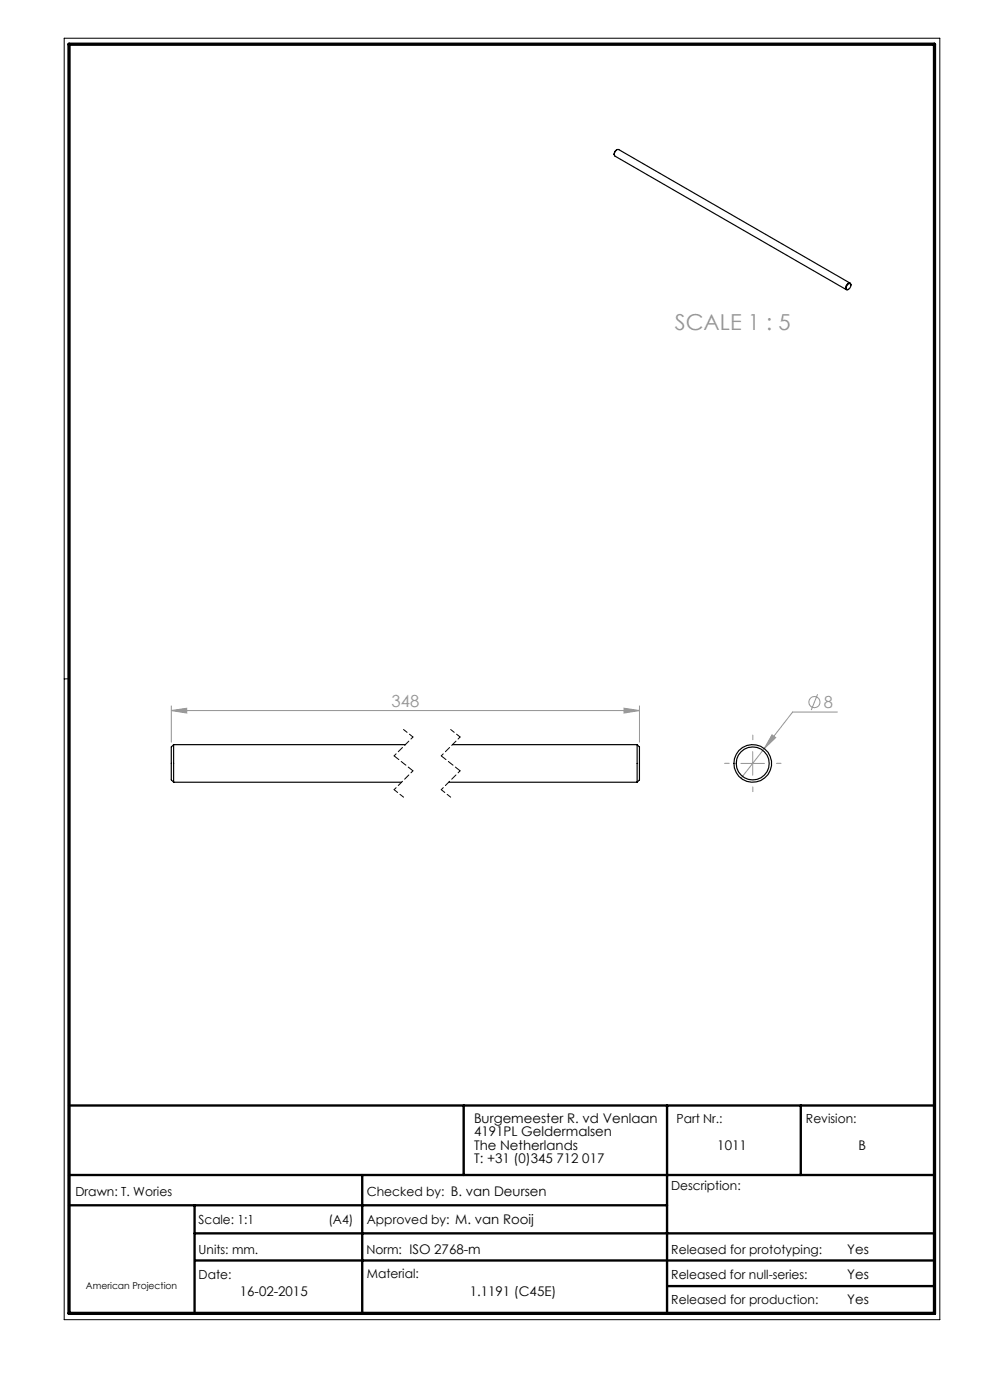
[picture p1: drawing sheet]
<svg xmlns="http://www.w3.org/2000/svg" width="210mm" height="297mm" viewBox="0 0 210 297" stroke-linecap="round" stroke-linejoin="round" font-family="sans-serif">
<path d="M13.6 8.1h185.8v271.9h-185.8zM14.6 144h-1" fill="none" stroke="#000" stroke-width=".21"/>
<path d="M14.6 234.5h183.6M98.4 234.5v14.8M141.5 234.5v44.1M169.9 234.5v14.8M14.6 249.3h183.6M14.6 255.7h126.9M41.3 255.7v22.9M76.8 249.3v29.3M41.3 261.7h156.9M41.4 267.4h156.8M141.5 272.8h56.7" fill="none" stroke="#000" stroke-width=".5"/>
<path d="M14.6 9.4h183.6v269.2h-183.6z" fill="none" stroke="#000" stroke-width=".7"/>
<g fill="none" stroke="#959595" stroke-width=".21">
<path d="M36.3 150.7l3.3-.5v1.1zM36.3 149.8v7.6M36.3 150.7h99.3M132.4 150.2l3.2 .5-3.2 .6zM135.6 149.8v7.6M159.7 159.5v5M162.1 158.8l-4.9 6.3M163.8 155.9l.7 .6-2.4 2.3zM173.4 147.3l-1.3 3.3M177.6 151.1h-9.5l-6 7.7M157.2 162h5"/>
<circle cx="172.7" cy="148.9" r="1.18"/>
</g>
<path d="M85.6 154.8l2 1.5M95.6 154.8l2 1.5M83.6 167.5l2 1.6M93.6 167.5l2 1.6" fill="none" stroke="#000" stroke-width=".21" stroke-dasharray="1.3 .6" stroke-dashoffset=".3"/>
<path d="M87.6 156.3l-4 4M97.6 156.3l-4 4M87.6 163.5l-4 4M97.6 163.5l-4 4" fill="none" stroke="#000" stroke-width=".21" stroke-dasharray="1.3 .6" stroke-dashoffset=".7"/>
<path d="M83.6 160.3l4 3.2M93.6 160.3l4 3.2" fill="none" stroke="#000" stroke-width=".21" stroke-dasharray="1.3 .6"/>
<path d="M159.7 156.9v-1M154.7 161.9h-1M159.7 166.9v1M164.7 161.9h1" fill="none" stroke="#959595" stroke-width=".21" stroke-dasharray="15.2 1.3 1.3 1.3"/>
<path d="M36.3 150.7l3.3-.5v1.1zM132.4 150.2l3.2 .5-3.2 .6zM163.8 155.9l-1.7 2.9 2.4-2.3z" fill="#959595"/>
<g fill="none" stroke="#000" stroke-width=".25">
<path d="M130.3 32.8l.2 .3 49 28.4M130.3 32.8a.94 .94 0 0 1 1-1.1l49 28.4M130.8 31.8a1.01 1.01 0 0 0-.5 1M180 60.2a.43 .43 0 0 1 .6 .2 .43 .43 0 0 1-.3 .6 .43 .43 0 0 1-.3 .4 .43 .43 0 0 1-.5-.3l.1-.5zM180.5 60.5a.43 .43 0 0 0-.4-.5 .43 .43 0 0 0-.5 .4 .6 .6 0 0 0-.3 .6 .6 .6 0 0 0 .4 .5l.3-.1M36.8 158v7.9M36.8 158a1.25 1.25 0 0 0-.5 1.5v4.9a1.25 1.25 0 0 0 .5 1.5M36.8 158h49.2M96 158h39.1M135.1 158v7.9M135.1 158a1.25 1.25 0 0 1 .5 1.5v4.9a1.25 1.25 0 0 1-.5 1.5M36.8 165.9h48.4"/>
<path d="M95.2 165.9h39.9"/>
<circle cx="159.7" cy="161.9" r="4"/>
<circle cx="159.7" cy="162" r="3.5"/>
</g>
<text font-size="4.7" fill="#959595" x="143.1" y="70.1">SCALE 1 : 5</text>
<g font-size="3.5" fill="#959595">
<text x="83.1" y="150">348</text>
<text x="174.7" y="150.3">8</text>
</g>
<g font-size="2.8">
<text x="100.5" y="238.2">Burgemeester R. vd Venlaan</text>
<text x="100.5" y="241.1">4191PL Geldermalsen</text>
<text x="100.5" y="243.9">The Netherlands</text>
<text x="152.2" y="243.9">1011</text>
<text x="182.1" y="243.9">B</text>
<text x="100.5" y="246.7">T: +31 (0)345 712 017</text>
<text x="179.7" y="266">Yes</text>
<text x="50.9" y="275">16-02-2015</text>
<text x="99.6" y="275">1.1191 (C45E)</text>
<text x="179.7" y="271.4">Yes</text>
<text x="179.7" y="276.6">Yes</text>
</g>
<g font-size="2.7">
<text x="143.5" y="238.2">Part Nr.:</text>
<text x="171" y="238.2">Revision:</text>
<text x="16" y="253.7">Drawn: T. Wories</text>
<text x="77.8" y="253.7">Checked by: B. van Deursen</text>
<text x="142.4" y="252.5">Description:</text>
<text x="42.1" y="259.7">Scale: 1:1</text>
<text x="69.7" y="259.7">(A4)</text>
<text x="77.8" y="259.7">Approved by: M. van Rooij</text>
<text x="42.1" y="266">Units: mm.</text>
<text x="77.7" y="266">Norm: ISO 2768-m</text>
<text x="142.4" y="266">Released for prototyping:</text>
<text x="42.1" y="271.3">Date:</text>
<text x="77.8" y="271">Material:</text>
<text x="142.4" y="271.3">Released for null-series:</text>
<text x="142.4" y="276.6">Released for production:</text>
</g>
<text font-size="2" x="18.2" y="273.4">American Projection</text>
</svg>
